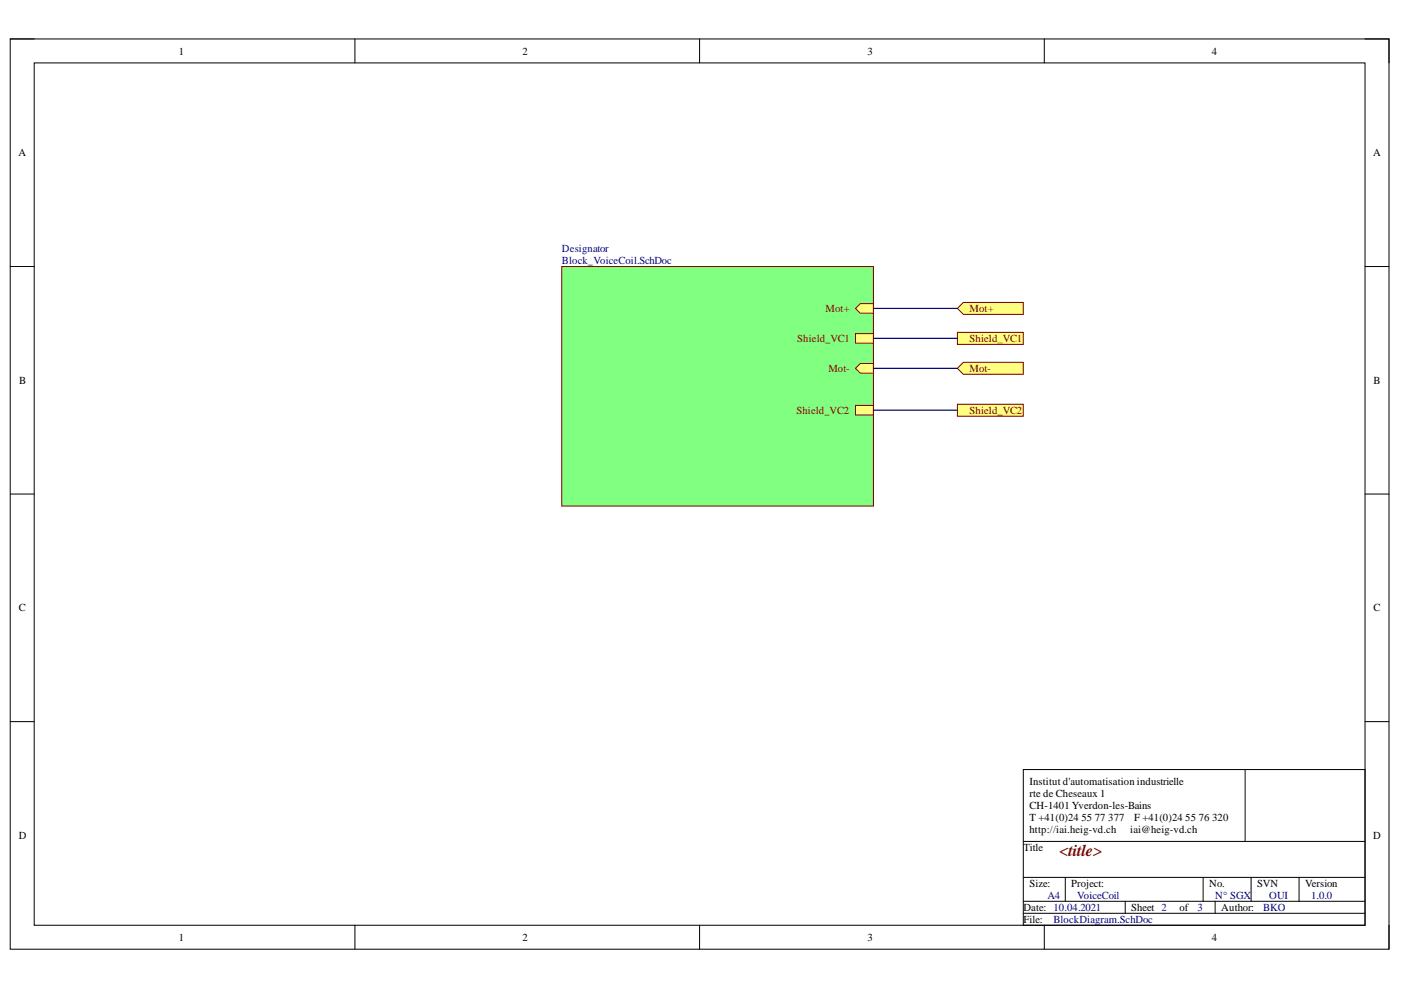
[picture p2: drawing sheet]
<svg xmlns="http://www.w3.org/2000/svg" width="297mm" height="210mm" viewBox="0 0 297 210" stroke-linecap="round" stroke-linejoin="round" font-family="sans-serif">
<path d="M2.2 8.3h292.3v193h-292.3z" fill="none" stroke="#000" stroke-width=".21"/>
<path d="M7.3 13.3h282.1v182.9h-282.1z" fill-rule="evenodd" fill="#fff"/>
<g fill="none" stroke="#000" stroke-width=".21">
<path d="M2.2 8.3h5.1M7.3 13.3h282.1v182.9h-282.1zM75.2 8.3v5M148.3 8.3v5M221.4 8.3v5M289.4 8.3h5.1v5M2.2 56.5h5.1M289.4 56.5h5.1M2.2 104.8h5.1M289.4 104.8h5.1M2.2 153h5.1M289.4 153h5.1"/>
<path d="M217 163.2h72.4v33h-72.4zM217 178.4h72.4M264 163.2v15.2M75.3 196.2v5.1M148.3 196.2v5.1M217 193.6h72.4M217 191.1h72.4M217 186h72.4M221.4 196.2v5.1M225.9 186v5.1M238.6 191.1v2.5M255.1 186v5.1"/>
<path d="M257.6 191.1v2.5M265.3 186v5.1M275.4 186v5.1M294.5 196.2v5.1"/>
</g>
<path d="M119.1 56.5h66.1v50.8h-66.1z" fill-rule="evenodd" fill="#80ff80"/>
<path d="M119.1 56.5h66.1v50.8h-66.1z" fill="none" stroke="#800000" stroke-width=".21"/>
<path d="M181.4 65.4l1-1h2.8v2h-2.8z" fill-rule="evenodd" fill="#ffff80"/>
<path d="M181.4 65.4l1-1h2.8v2h-2.8z" fill="none" stroke="#800000" stroke-width=".21"/>
<path d="M181.4 70.7h3.8v2.1h-3.8z" fill-rule="evenodd" fill="#ffff80"/>
<path d="M181.4 70.7h3.8v2.1h-3.8z" fill="none" stroke="#800000" stroke-width=".21"/>
<path d="M182.4 77.1h2.8v2h-2.8l-1-1z" fill-rule="evenodd" fill="#ffff80"/>
<path d="M182.4 77.1h2.8v2h-2.8l-1-1z" fill="none" stroke="#800000" stroke-width=".21"/>
<path d="M181.4 86h3.8v2h-3.8z" fill-rule="evenodd" fill="#ffff80"/>
<path d="M181.4 86h3.8v2h-3.8z" fill="none" stroke="#800000" stroke-width=".21"/>
<path d="M203 65.4l1.3-1.3h12.7v2.6h-12.7z" fill-rule="evenodd" fill="#ffff80"/>
<path d="M203 65.4l1.3-1.3h12.7v2.6h-12.7z" fill="none" stroke="#800000" stroke-width=".21"/>
<path d="M203 70.5h14v2.5h-14z" fill-rule="evenodd" fill="#ffff80"/>
<path d="M203 70.5h14v2.5h-14z" fill="none" stroke="#800000" stroke-width=".21"/>
<path d="M204.3 76.8h12.7v2.6h-12.7l-1.3-1.3z" fill-rule="evenodd" fill="#ffff80"/>
<path d="M204.3 76.8h12.7v2.6h-12.7l-1.3-1.3z" fill="none" stroke="#800000" stroke-width=".21"/>
<path d="M203 85.7h14v2.5h-14z" fill-rule="evenodd" fill="#ffff80"/>
<path d="M203 85.7h14v2.5h-14z" fill="none" stroke="#800000" stroke-width=".21"/>
<path d="M185.2 65.4h17.8M185.2 71.7h17.8M185.2 78.1h17.8M185.2 87h17.8" fill="none" stroke="#000080" stroke-width=".26"/>
<text font-size="3.5" fill="#800000" x="224.6" y="181.5">&lt;title&gt;</text>
<g font-size="2.3">
<text x="37.9" y="11.6">1</text>
<text x="110.8" y="11.6">2</text>
<text x="183.9" y="11.6">3</text>
<text x="256.9" y="11.6">4</text>
<text x="3.9" y="33.1">A</text>
<text x="291.2" y="33.1">A</text>
<text x="4.1" y="81.4">B</text>
<text x="291.2" y="81.4">B</text>
<text x="4" y="129.6">C</text>
<text x="291.2" y="129.6">C</text>
<text x="218.3" y="166.4">Institut d'automatisation industrielle</text>
<text x="218.3" y="169">rte de Cheseaux 1</text>
<text x="218.3" y="171.5">CH-1401 Yverdon-les-Bains</text>
<text x="4" y="177.8">D</text>
<text x="218.3" y="174">T +41(0)24</text>
<text x="218.3" y="176.6">http://iai.heig-vd.ch</text>
<text x="229.3" y="174">55</text>
<text x="232.1" y="174">77</text>
<text x="235" y="174">377</text>
<text x="239.6" y="176.6">iai@heig-vd.ch</text>
<text x="240.5" y="174">F +41(0)24</text>
<text x="251.3" y="174">55</text>
<text x="254.1" y="174">76</text>
<text x="257" y="174">320</text>
<text x="291.2" y="177.8">D</text>
<text x="217" y="180.5">Title</text>
<text x="218.3" y="188.1">Size:</text>
<text x="227.1" y="188.1">Project:</text>
<text x="256.4" y="188.1">No.</text>
<text x="266.5" y="188.1">SVN</text>
<text x="276.7" y="188.1">Version</text>
<text x="217" y="193.1">Date: 10.04.2021</text>
<text x="217" y="195.7">File:</text>
<text x="239.8" y="193.1">Sheet 2</text>
<text x="250.1" y="193.1">of</text>
<text x="258.9" y="193.1">Author:</text>
<text x="37.9" y="199.5">1</text>
<text x="110.8" y="199.5">2</text>
<text x="183.9" y="199.5">3</text>
<text x="256.9" y="199.5">4</text>
</g>
<g font-size="2.3" fill="#000080">
<text x="119.2" y="53.5">Designator</text>
<text x="119.2" y="56">Block_VoiceCoil.SchDoc</text>
<text x="222.1" y="190.6">A4</text>
<text x="228.4" y="190.6">VoiceCoil</text>
<text x="257.7" y="190.6">N° SGX</text>
<text x="269.1" y="190.6">OUI</text>
<text x="278" y="190.6">1.0.0</text>
<text x="223.3" y="195.7">BlockDiagram.SchDoc</text>
<text x="253.9" y="193.1">3</text>
<text x="267.8" y="193.1">BKO</text>
</g>
<g font-size="2.3" fill="#800000">
<text x="175" y="66.1">Mot+</text>
<text x="205.6" y="66.1">Mot+</text>
<text x="169" y="72.5">Shield_VC1</text>
<text x="205.6" y="72.5">Shield_VC1</text>
<text x="175.6" y="78.8">Mot-</text>
<text x="205.6" y="78.8">Mot-</text>
<text x="168.9" y="87.7">Shield_VC2</text>
<text x="205.6" y="87.7">Shield_VC2</text>
</g>
</svg>
